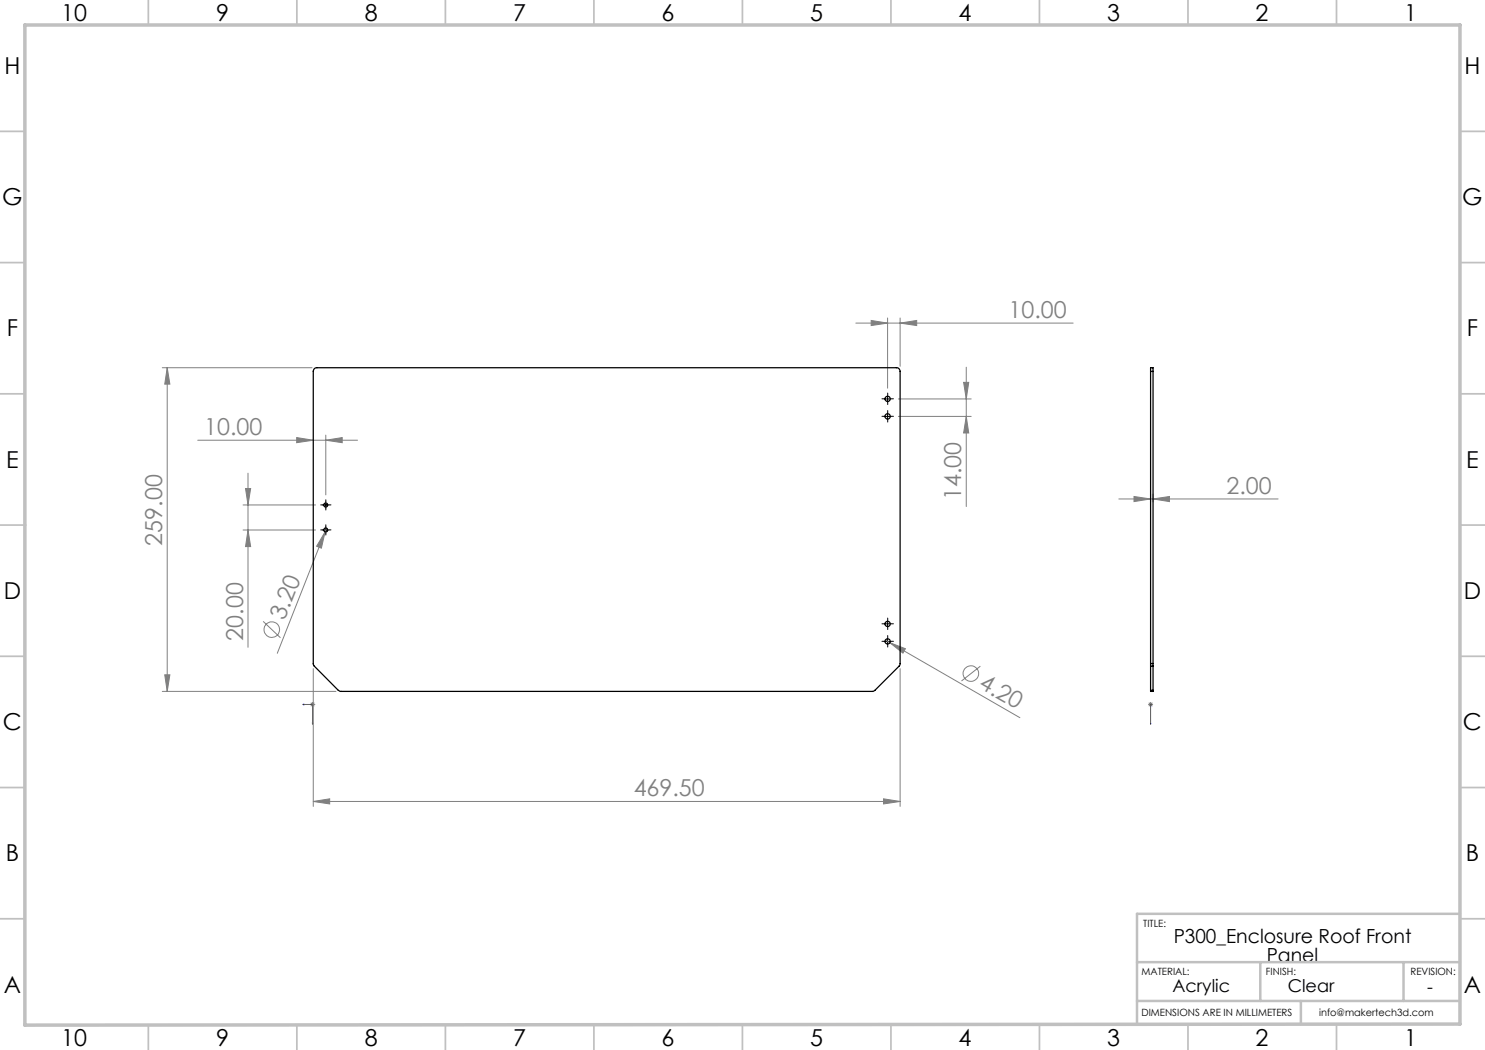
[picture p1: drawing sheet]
<svg xmlns="http://www.w3.org/2000/svg" width="297mm" height="210mm" viewBox="0 0 297 210" stroke-linecap="round" stroke-linejoin="round" font-family="sans-serif">
<g fill="none" stroke="#808080" stroke-width=".2">
<path d="M32.5 73.5h29.9M33.4 73.5l.6 3.3h-1.1zM33.4 73.5v64.8M171.2 64.6h43.4M174.2 64.1l3.3 .5-3.3 .5zM177.5 63.6v14M179.7 79.8h14.5M180 64.6l3.3-.5v1zM180 63.6v9.7M192.7 76.5h1l-.4 3.3zM193.3 73.4v27.9M39.5 88h32"/>
<path d="M49.1 97.7h1l-.5 3.3zM49.6 94.6v34.9M59.3 87.5l3.4 .5-3.4 .5zM65.2 88l3.2-.5v1zM65.2 87v12M179.7 83.3h14.5M193.3 83.3l.4 3.3h-1zM223.8 99.8h31.8M226.8 99.3l3.3 .5-3.3 .5zM230.1 98.8v1.6M230.6 99.8l3.3-.5v1zM230.6 98.8v1.6"/>
<path d="M48.6 101h14.5M48.6 106h14.5M49.6 106l.5 3.3h-1zM65 106.4l-.7 3.2-1-.4zM65 106.4l-9.5 24.3M65.3 105.6l-.3 .8M32.5 138.3h34.7M32.9 135h1.1l-.6 3.3zM52.6 124.3l3.5 3.3M62.7 133.7v27.6M177.1 128l26.9 15.5M178 128.5l3.1 1.2-.5 .9z"/>
<path d="M180 133.7v27.6M196.1 133.2l-3.8 3M62 140.9h1M62.2 140.5l.7 .7M62.5 140.4v1M62.9 140.5l-.7 .7M176.7 159.8l3.3 .5-3.3 .5zM229.6 140.9h1M229.8 140.5l.7 .7M230.1 140.4v1M230.5 140.5l-.7 .7M62.7 160.3l3.2-.5v1z"/>
<path d="M62.7 160.3h117.3"/>
<circle cx="54.4" cy="125.9" r="1.55"/>
<circle cx="194.2" cy="134.7" r="1.56"/>
</g>
<path d="M60.6 140.9l.1 .1zM60.6 140.9h1.9v3.9M62.5 144.6h.1l-.1 .2zM230.1 140.9v.1zM230.1 144.8v-.2v.2M230.1 140.9h.1M230.1 140.9v3.9" fill="none" stroke="#00f" stroke-width=".2"/>
<g fill="none" stroke="#000" stroke-width=".2" stroke-dasharray="15.2 1.3 1.3 1.3">
<path d="M176.9 79.8h-.5M177.5 79.1v-.5M178.2 79.8h.5M176.9 83.3h-.5M177.5 83.9v.5M177.5 82.6v-.5M177.5 80.4v.5M178.2 83.3h.5M64.5 106h-.4M64.5 101h-.4M65.2 106.6v.4M65.2 105.4v-.4"/>
<path d="M65.2 101.6v.4M65.2 100.4v-.4M65.8 106h.4M65.8 101h.4M176.9 128.3h-.5M176.9 124.8h-.5M177.5 128.9v.5M177.5 127.6v-.5M177.5 125.4v.5M177.5 124.1v-.5M178.2 128.3h.5M178.2 124.8h.5"/>
</g>
<path d="M176.9 79.8h1.3M177.5 79.2v1.2M176.9 83.3h1.3M177.5 82.6v1.3M64.5 106h1.3M64.5 101h1.3M65.2 100.4v1.2M65.2 105.4v1.2M176.9 128.3h1.3M176.9 124.8h1.3M177.5 124.2v1.2M177.5 127.7v1.2" fill="none" stroke="#000" stroke-width=".2"/>
<g fill="none" stroke="#c0c0c0" stroke-width=".35">
<path d="M29.7 0v5M59.4 0v5M89.1 0v5M118.8 0v5M148.5 0v5M178.2 0v5M207.9 0v5M237.6 0v5M267.3 0v5M0 26.3h5M292 26.3h5M0 52.5h5"/>
<path d="M292 52.5h5M0 78.8h5M292 78.8h5M0 105h5M5 105h.1M292 105h.1M292 105h5M0 131.3h5M292 131.3h5M0 157.5h5M292 157.5h5M0 183.8h5"/>
<path d="M292 183.8h5M29.7 205v5M59.4 205v5M89.1 205v5M118.8 205v5M148.5 205h.1M148.5 205v5M178.2 205v5M207.9 205v5M237.6 205v5M267.3 205v5"/>
</g>
<path d="M227.4 192.4h64.6M252.1 192.4v7.8M280.7 192.4v7.8M292 182.8h-64.6v22M227.4 200.2h64.6M260.2 200.2v4.6" fill="none" stroke="#c0c0c0" stroke-width=".5"/>
<path d="M5 5h287v199.8l-287 .2z" fill="none" stroke="#c0c0c0" stroke-width=".7"/>
<g fill="#00f">
<path d="M60.6 140.9l.1 .1zM62.5 144.6h.1l-.1 .2z"/>
<path d="M230.1 140.9v.1zM230.1 144.6v.2z"/>
</g>
<g fill="#808080">
<path d="M65 106.4l-.7 3.2-1-.4z"/>
<path d="M178 128.5l3.1 1.2-.5 .9z"/>
<path d="M226.8 99.3l3.3 .5-3.3 .5zM230.6 99.8l3.3-.5v1z"/>
<path d="M62.7 160.3l3.2-.5v1zM176.7 159.8l3.3 .5-3.3 .5zM174.2 64.1l3.3 .5-3.3 .5zM180 64.6l3.3-.5v1z"/>
<path d="M65.2 88l3.2-.5v1zM59.3 87.5l3.4 .5-3.4 .5z"/>
<path d="M32.9 135h1.1l-.6 3.3zM33.4 73.5l.6 3.3h-1.1z"/>
<path d="M49.1 97.7h1l-.5 3.3zM49.6 106l.5 3.3h-1zM192.7 76.5h1l-.4 3.3zM193.3 83.3l.4 3.3h-1z"/>
</g>
<g fill="none" stroke="#000" stroke-width=".25">
<path d="M62.8 73.9l.5-.4h116a.72 .72 0 0 1 .7 .8v58.6l-5.2 5.3-106.7 .1-.4-.2-5-5.2v-58.8zM230.1 74.3v-.8h.5v.8M230.1 74.3h.5M230.1 74.3v58.4M230.6 74.3v58.4M230.1 132.7v.5M230.1 138.1v.2h.5v-.2M230.1 132.7h.5M230.1 133.2h.5M230.1 133.2v4.9M230.1 138.1h.5M230.6 132.7v.5"/>
<path d="M230.6 133.2v4.9"/>
<circle cx="177.5" cy="79.8" r=".53"/>
<circle cx="177.5" cy="83.3" r=".53"/>
<circle cx="65.1" cy="101" r=".4"/>
<circle cx="65.1" cy="106" r=".41"/>
<circle cx="177.5" cy="124.8" r=".53"/>
<circle cx="177.5" cy="128.3" r=".53"/>
</g>
<g font-size="4.7">
<text x="12.2" y="4.2">10</text>
<text x="43.2" y="4.2">9</text>
<text x="72.9" y="4.2">8</text>
<text x="102.6" y="4.2">7</text>
<text x="132.3" y="4.2">6</text>
<text x="162" y="4.2">5</text>
<text x="191.7" y="4.2">4</text>
<text x="221.4" y="4.2">3</text>
<text x="251.1" y="4.2">2</text>
<text x="280.8" y="4.2">1</text>
<text x=".9" y="14.8">H</text>
<text x="292.9" y="14.8">H</text>
<text x=".5" y="41">G</text>
<text x="292.4" y="41">G</text>
<text x="1.4" y="67.3">F</text>
<text x="293.4" y="67.3">F</text>
<text x="1.2" y="93.5">E</text>
<text x="293.2" y="93.5">E</text>
<text x=".8" y="119.8">D</text>
<text x="292.8" y="119.8">D</text>
<text x=".6" y="146">C</text>
<text x="292.6" y="146">C</text>
<text x="1.2" y="172.3">B</text>
<text x="293.2" y="172.3">B</text>
<text x=".8" y="198.5">A</text>
<text x="292.8" y="198.5">A</text>
<text x="12.2" y="209.2">10</text>
<text x="43.2" y="209.2">9</text>
<text x="72.9" y="209.2">8</text>
<text x="102.6" y="209.2">7</text>
<text x="132.3" y="209.2">6</text>
<text x="162" y="209.2">5</text>
<text x="191.7" y="209.2">4</text>
<text x="221.4" y="209.2">3</text>
<text x="251.1" y="209.2">2</text>
<text x="280.8" y="209.2">1</text>
</g>
<g font-size="4.7" fill="#808080">
<text x="201.7" y="63.6">10.00</text>
<text x="40.8" y="87">10.00</text>
<text x="192.2" y="100" transform="rotate(-90 192.2 100)">14.00</text>
<text x="245.3" y="98.8">2.00</text>
<text x="32.5" y="109.1" transform="rotate(-90 32.5 109.1)">259.00</text>
<text x="56.9" y="124.1" transform="rotate(-69 56.9 124.1)">3.20</text>
<text x="48.6" y="128.1" transform="rotate(-90 48.6 128.1)">20.00</text>
<text x="195.6" y="137.5" transform="rotate(30 195.6 137.5)">4.20</text>
<text x="126.7" y="159.2">469.50</text>
</g>
<g font-size="3.9">
<text x="234.7" y="188.6">P300_Enclosure Roof Front</text>
<text x="253.4" y="192.4">Panel</text>
</g>
<g font-size="3.5">
<text x="234.5" y="198.4">Acrylic</text>
<text x="257.6" y="198.4">Clear</text>
<text x="285.4" y="198.5">-</text>
</g>
<g font-size="2">
<text x="228.7" y="185.4">TITLE:</text>
<text x="228.3" y="195">MATERIAL:</text>
<text x="253.2" y="195">FINISH:</text>
<text x="282.1" y="195">REVISION:</text>
<text x="228.3" y="203.2">DIMENSIONS ARE IN MILLIMETERS</text>
<text x="263.8" y="203.2">info@makertech3d.com</text>
</g>
</svg>
